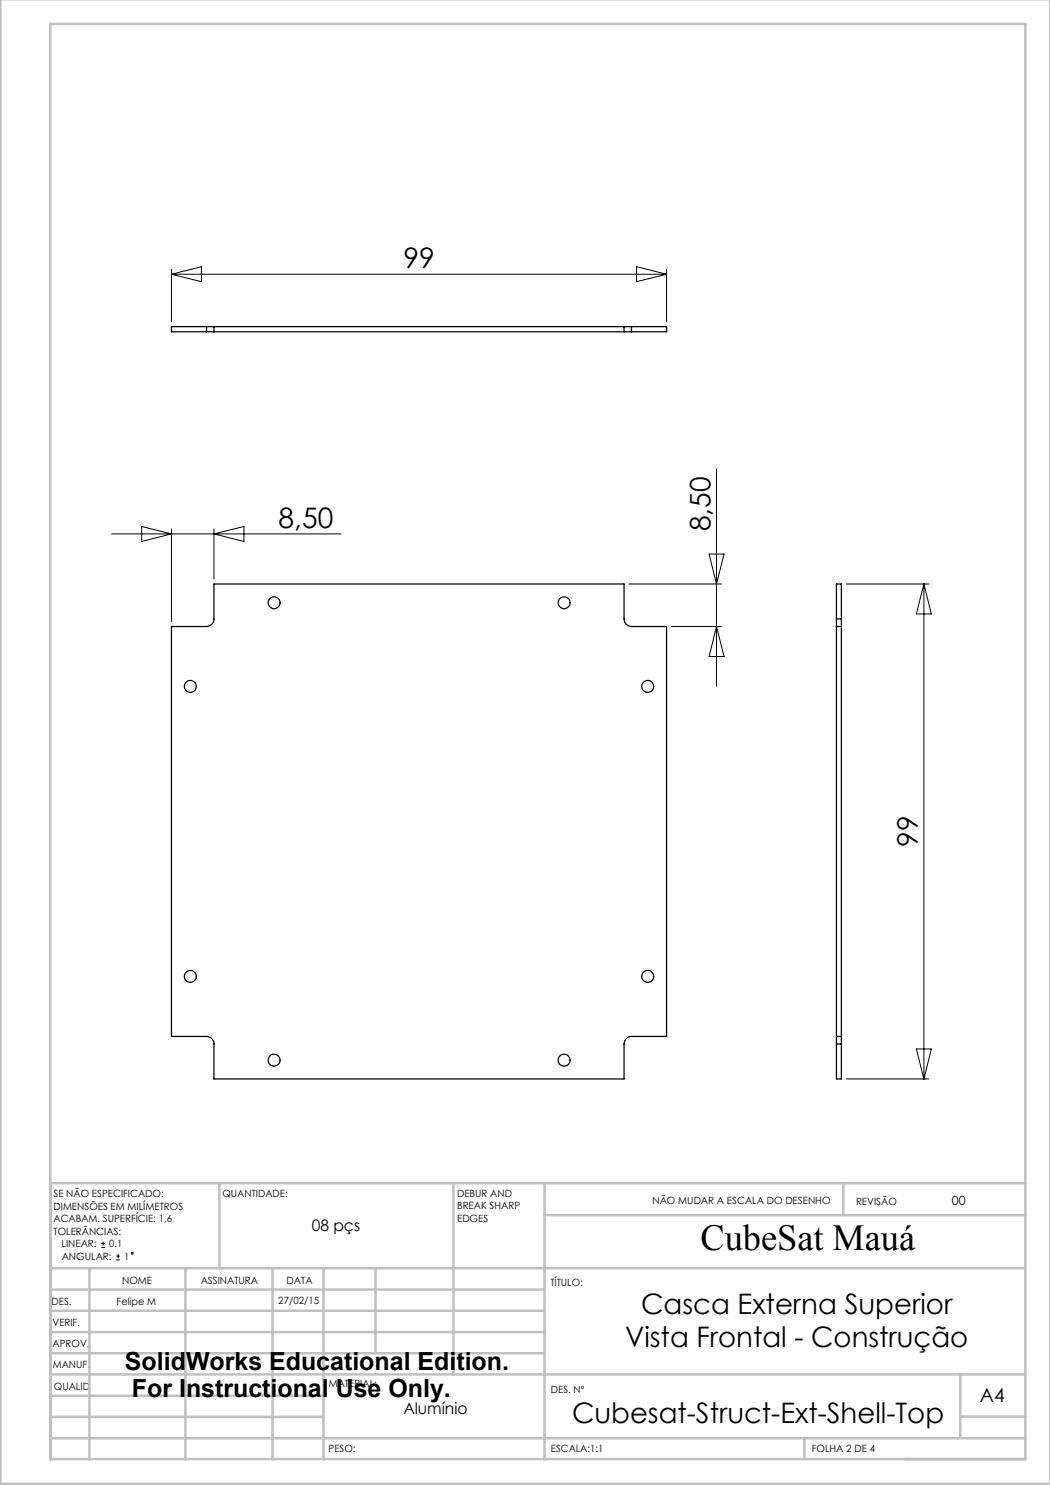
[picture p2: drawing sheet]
<svg xmlns="http://www.w3.org/2000/svg" width="210mm" height="297mm" viewBox="0 0 210 297" stroke-linecap="round" stroke-linejoin="round" font-family="sans-serif">
<g fill="none" stroke="#000" stroke-width=".2">
<path d="M34.3 53.9v10.4M34.3 54.9h99M34.3 54.9l6-1.6v3zM127.3 53.3l6 1.6-6 1.4zM133.3 53.9v10.4M143.3 93.8v43.5M22.3 106.8h45.9M28.3 105.3l6 1.5-6 1.5zM34.3 105.8v18.5M42.8 105.8v10M42.8 106.8l6-1.5v3zM125.8 116.8h18.5"/>
<path d="M141.8 110.8h3l-1.5 6zM169.3 116.8h16.5M184.8 116.8v99M184.8 116.8l1.5 6h-3zM134.3 125.3h10M143.3 125.3l1.5 6h-3zM169.3 215.8h16.5M183.3 209.8h3l-1.5 6zM20.2 249.5h.8M20.2 248.7h.8M20.6 248.4v.7M23.2 252h.8"/>
<path d="M23.2 251.2h.8M23.6 250.8v.8"/>
<circle cx="26.4" cy="250.6" r=".19"/>
</g>
<g fill="none" stroke="#c0c0c0" stroke-width=".5">
<path d="M.1 -.1v296.9h209.9v-296.9M10.1 4.8h195v287h-195zM43.9 236.6v17M90.7 236.6v38.3M108.9 236.6v55.3M168.7 236.6v6.3M205.1 236.6h-195v55.3M10.1 253.6h195M10.1 257.9h98.8M17.9 253.6v38.3M37.1 253.6v38.3M54.5 253.6v38.3"/>
<path d="M64.7 253.6v38.3M75.1 253.6v17M108.9 243h96.2M10.1 270.6h98.8M10.1 266.4h98.8M10.1 262.1h98.8M10.1 279.1h54.6M10.1 274.9h195M192.1 274.8v12.7M10.1 287.7h195M10.1 283.4h54.6M160.9 287.5v4.3"/>
<path d="M192.1 283.3h13"/>
</g>
<g fill="none" stroke="#000" stroke-width=".25">
<path d="M41.3 65.3h1.5M41.3 66.4h1.5M41.3 65.3h-7v1.1h7M41.3 65.3v1.1M42.8 65.3v1.1M42.8 66.4h82M42.8 65.3h82M124.8 65.3h1.5M124.8 66.4h1.5M124.8 65.3v1.1M126.3 65.3h7v1.1h-7M126.3 65.3v1.1"/>
<path d="M34.3 125.3h7a1.51 1.51 0 0 0 1.5-1.5v-7h82v7a1.51 1.51 0 0 0 1.5 1.5h7v82h-7a1.51 1.51 0 0 0-1.5 1.5v7h-82v-7a1.51 1.51 0 0 0-1.5-1.5h-7zM167.3 123.8v1.5M167.3 125.3h1M167.3 123.8v-7h1v7M167.3 125.3v82M167.3 123.8h1M168.3 123.8v1.5M168.3 125.3v82M167.3 207.3v1.5M167.3 207.3h1M167.3 208.8v7h1v-7M167.3 208.8h1"/>
<path d="M168.3 207.3v1.5"/>
<circle cx="38.1" cy="137.3" r="1.2"/>
<circle cx="54.8" cy="120.5" r="1.19"/>
<circle cx="112.8" cy="120.5" r="1.19"/>
<circle cx="129.5" cy="137.3" r="1.2"/>
<circle cx="38.1" cy="195.3" r="1.2"/>
<circle cx="129.5" cy="195.3" r="1.2"/>
<circle cx="54.8" cy="212" r="1.2"/>
<circle cx="112.8" cy="212" r="1.2"/>
</g>
<text font-size="7.3" x="140.1" y="249.9">CubeSat Mauá</text>
<g font-size="5.6">
<text x="80.7" y="53.6">99</text>
<text x="55.7" y="105.5">8,50</text>
<text x="142.1" y="106.2" transform="rotate(-90 142.1 106.2)">8,50</text>
<text x="183.6" y="169.4" transform="rotate(-90 183.6 169.4)">99</text>
<text x="128.2" y="262.7">Casca Externa Superior</text>
<text x="125" y="269.5">Vista Frontal - Construção</text>
<text x="114.4" y="284.6">Cubesat-Struct-Ext-Shell-Top</text>
</g>
<g font-size="5">
<text x="25" y="274">SolidWorks Educational Edition.</text>
<text x="26.4" y="279.5">For Instructional Use Only.</text>
</g>
<text font-size="3.9" x="196" y="280.4">A4</text>
<g font-size="3.2">
<text x="62.3" y="246.3">08 pçs</text>
<text x="80.7" y="282.8">Alumínio</text>
</g>
<text font-size="2.5" x="190.4" y="240.9">00</text>
<g font-size="2">
<text x="10.7" y="239.5">SE NÃO ESPECIFICADO:</text>
<text x="44.5" y="239.5">QUANTIDADE:</text>
<text x="91.4" y="239.4">DEBUR AND</text>
<text x="10.7" y="242">DIMENSÕES EM MILÍMETROS</text>
<text x="10.7" y="244.5">ACABAM. SUPERFÍCIE: 1,6</text>
<text x="91.4" y="241.9">BREAK SHARP</text>
<text x="91.4" y="244.4">EDGES</text>
<text x="130.5" y="240.8">NÃO MUDAR A ESCALA DO DESENHO</text>
<text x="171.2" y="241">REVISÃO</text>
<text x="10.7" y="247">TOLERÂNCIAS:</text>
<text x="12.3" y="249.5">LINEAR:</text>
<text x="12.3" y="252">ANGULAR:</text>
<text x="21.8" y="249.5">0.1</text>
<text x="24.8" y="252">1</text>
<text x="24.4" y="256.9">NOME</text>
<text x="40.1" y="256.8">ASSINATURA</text>
<text x="57.3" y="256.8">DATA</text>
<text x="110.1" y="257.1">TÍTULO:</text>
<text x="10.3" y="260.9">DES.</text>
<text x="23.3" y="261">Felipe M</text>
<text x="55.7" y="260.8">27/02/15</text>
<text x="10.5" y="269.3">APROV.</text>
<text x="10.5" y="265.2">VERIF.</text>
<text x="10.6" y="273.6">MANUF.</text>
<text x="10.8" y="278">QUALID</text>
<text x="65.8" y="277.4">MATERIAL:</text>
<text x="110.2" y="278.5">DES. Nº</text>
<text x="65.7" y="290.4">PESO:</text>
<text x="110.2" y="290.5">ESCALA:1:1</text>
<text x="162.4" y="290.4">FOLHA 2 DE 4</text>
</g>
</svg>
